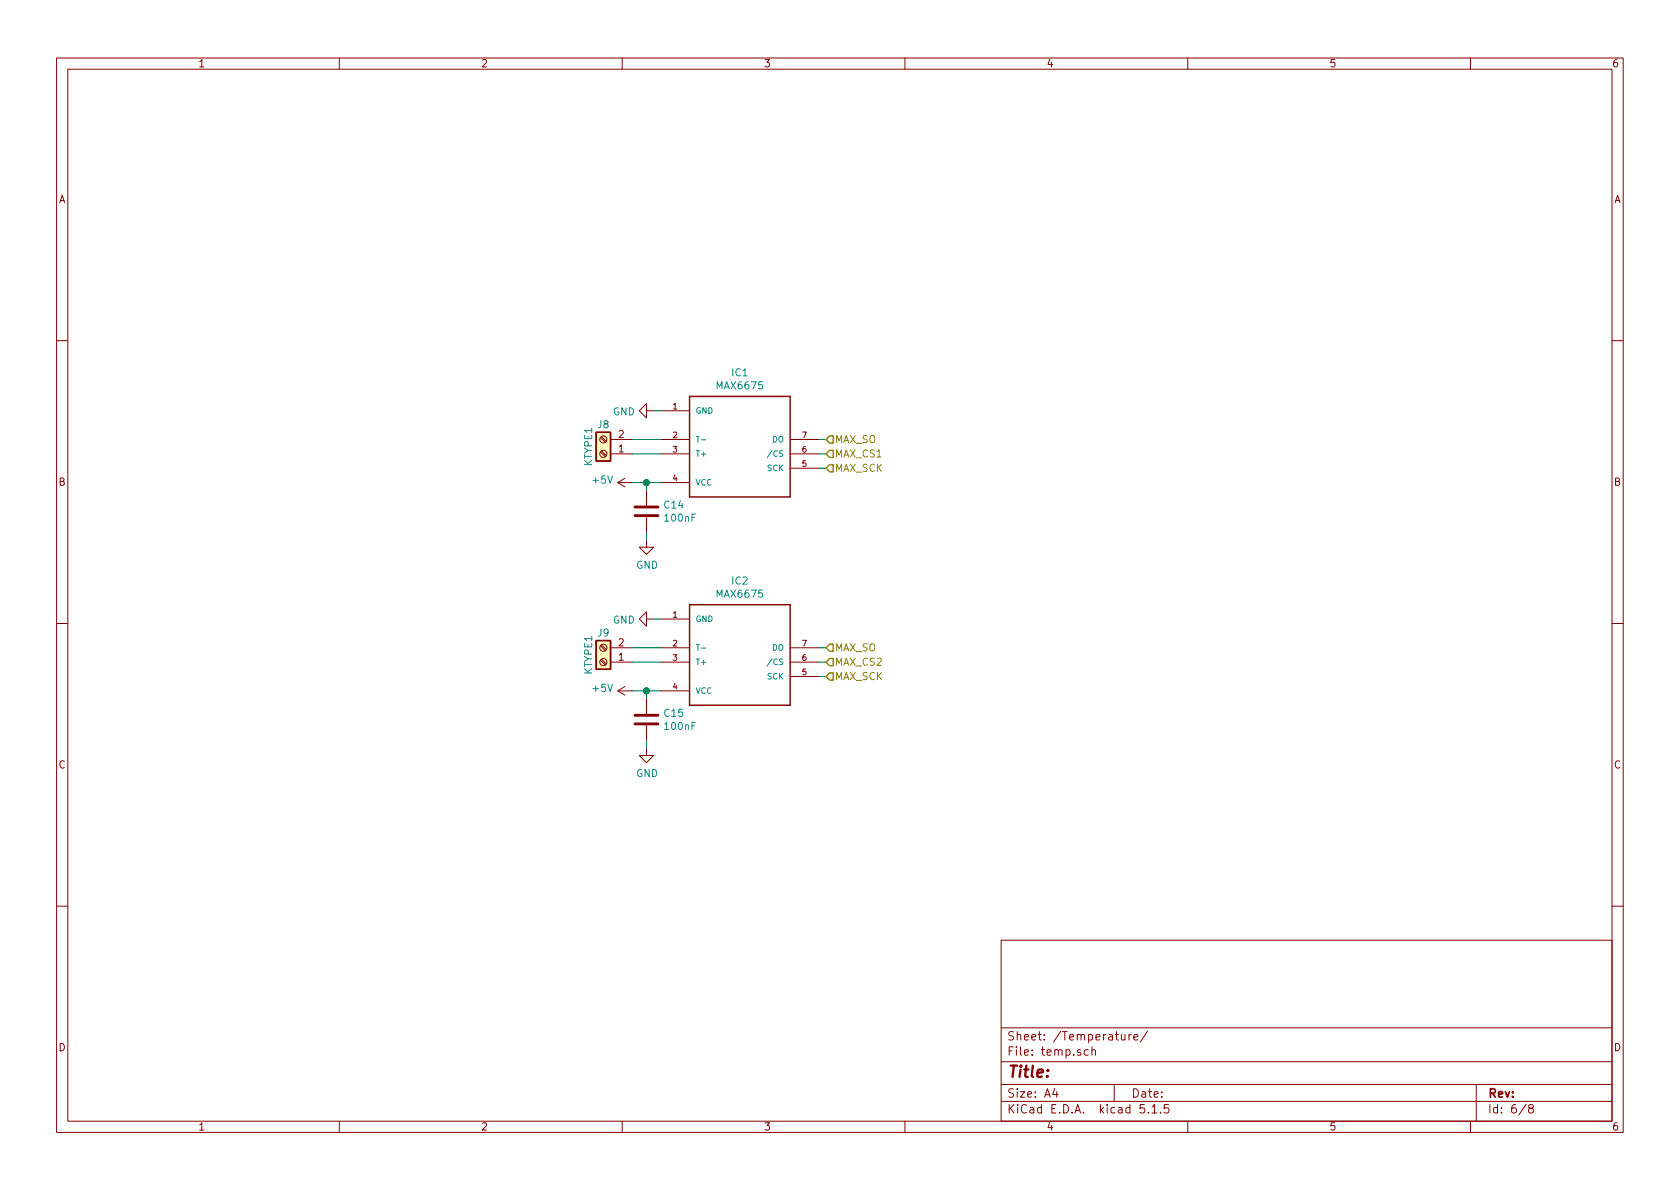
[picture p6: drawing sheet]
<svg xmlns="http://www.w3.org/2000/svg" width="297mm" height="210mm" viewBox="0 0 297 210" stroke-linecap="round" stroke-linejoin="round" font-family="sans-serif">
<g fill="none" stroke="#840000" stroke-width=".18">
<path d="M10 10.3h277v189.9h-277zM12 12.2h273v186.1h-273zM60 10.3v1.9M110 10.3v1.9M160 10.3v1.9M210 10.3v1.9M260 10.3v1.9M10 60.2h2M106.2 77.4l.8 .8M106.2 79.9l.8 .9M106.3 77.2l.9 .8M106.3 79.8l.9 .8"/>
<path d="M107.9 77.7h3.9M114.3 72.6v-1.2l-1.3 1.2 1.3 1.3v-1.3h1.3M116.8 77.7h5.1M116.8 72.6h5.1M139.7 77.7h5.1M285 60.2h2M107.9 80.3h3.9M109.2 85.3h2.6M109.2 85.3l1.3 .8M110.5 84.6l-1.3 .7M114.3 95.5v1.3h1.3l-1.3 1.2-1.3-1.2h1.3M114.3 86.6v2.8"/>
<path d="M114.3 91.4v2.8M116.8 80.3h5.1M116.8 85.3h5.1M139.7 80.3h5.1M139.7 82.8h5.1M10 110.3h2M106.2 114.2l.8 .9M106.2 116.8l.8 .8M106.3 114l.9 .9M106.3 116.6l.9 .8M107.9 117.1h3.9M107.9 114.5h3.9"/>
<path d="M114.3 109.5v-1.3l-1.3 1.3 1.3 1.2v-1.2h1.3M116.8 117.1h5.1M116.8 114.5h5.1M116.8 109.5h5.1M139.7 117.1h5.1M139.7 114.5h5.1M139.7 119.6h5.1M285 110.3h2M109.2 122.2l1.3 .7M109.2 122.2h2.6M110.5 121.4l-1.3 .8M114.3 132.3v1.3h1.3l-1.3 1.3-1.3-1.3h1.3"/>
<path d="M114.3 123.4v2.8M114.3 128.3v2.8M116.8 122.2h5.1M10 160.2h2M177 166.3h108v32h-108zM285 160.2h2M60 198.3v1.9M110 198.3v1.9M160 198.3v1.9M177 194.8h108M177 191.8h108M177 187.8h108"/>
<path d="M177 181.8h108M186.5 192.5l-.4 1h1M186.8 193v1M192.4 185.7l-.4-.1-.3 .3 .1 .6 .2 .1 .4-.1M193.1 185.7a.37 .37 0 0 1 .6 .1v.8M193.1 185.1v1.5M197 191.8v3M198.3 182.9v.9l.4 .1 .2-.1M198.9 182.9v1M199.6 182.9v1M200.1 182.9l-.5 .3M200.5 183.4l.7-.1-.1-.3-.4-.1-.2 .2 .1 .7h.5"/>
<path d="M202.3 195.3h-.7l-.1 .7 .3-.1 .5 .1 .1 .2-.1 .5-.2 .1-.6-.1M202.9 182.3l-1.3 2M203 196.7v.1M203.7 195.8l.4-.5v1.5M203.7 196.8h.8M205.2 196.7v.1M206.6 195.3h-.7l-.1 .7 .2-.1 .6 .1 .1 .2-.1 .5-.2 .1-.6-.1M210 198.3v1.9M260 198.3v1.9M261 191.8v6.5M269.8 195.2l-1.2 2M270.6 196l-.3-.2v-.2l.3-.3h.2l.3 .3-.1 .2-.6 .2a.48 .48 0 0 0-.1 .7l.3 .1 .4-.1a.48 .48 0 0 0-.2-.7"/>
<circle cx="106.7" cy="77.7" r=".63"/>
<circle cx="106.7" cy="80.3" r=".63"/>
<circle cx="106.7" cy="114.5" r=".63"/>
<circle cx="106.7" cy="117.1" r=".63"/>
</g>
<g fill="#ffffc2" stroke="#ffffc2" stroke-width=".18">
<path d="M105.4 113.3h2.5v5.1h-2.5z"/>
<path d="M105.4 76.4h2.5v5.1h-2.5z"/>
</g>
<path d="M105.4 76.4h2.5v5.1h-2.5zM121.9 70.1h17.8v17.8h-17.8zM105.4 113.3h2.5v5.1h-2.5zM121.9 106.9h17.8v17.8h-17.8z" fill="none" stroke="#840000" stroke-width=".25"/>
<path d="M112.3 91.2h4M112.3 89.7h4M112.3 128h4M112.3 126.5h4" fill="none" stroke="#840000" stroke-width=".51"/>
<path d="M124 77.8h.8M136.5 79.6l-.9 1.3M124 114.6h.8M136.5 116.5l-.9 1.3" fill="none" stroke="#008484" stroke-width=".18"/>
<g fill="none" stroke="#008400" stroke-width=".18">
<path d="M111.8 77.7h5M115.6 72.6h1.2M144.8 77.7h1.2M111.8 85.3h5M111.8 80.3h5M114.3 85.3v1.3M114.3 94.2v1.3M144.8 82.8h1.2M144.8 80.3h1.2M111.8 117.1h5M111.8 114.5h5M115.6 109.5h1.2"/>
<path d="M144.8 119.6h1.2M144.8 117.1h1.2M144.8 114.5h1.2M111.8 122.2h5M114.3 122.2v1.2M114.3 131.1v1.2"/>
</g>
<path d="M146 77.7l.7-.6h.6v1.3h-.6zM146 80.3l.7-.7h.6v1.3h-.6zM146 82.8l.7-.6h.6v1.2h-.6zM146 119.6l.7-.6h.6v1.3h-.6zM146.7 116.5h.6v1.2h-.6l-.7-.6zM146.7 113.9h.6v1.3h-.6l-.7-.7z" fill="none" stroke="#848400" stroke-width=".25"/>
<g fill="#008400" stroke="#008400" stroke-width=".25">
<circle cx="114.3" cy="122.2" r=".51"/>
<circle cx="114.3" cy="85.3" r=".51"/>
</g>
<text font-size="2.8" fill="#840000" x="178" y="190.5">Title:</text>
<g font-size="2.1" fill="#840000">
<text x="178" y="184">Sheet: /Temperature/</text>
<text x="178" y="186.7">File: temp.sch</text>
<text x="178" y="196.9">KiCad E.D.A. kicad 5.1.5</text>
<text x="178" y="194.1">Size: A4</text>
<text x="200" y="194.1">Date:</text>
<text x="263" y="194.1">Rev:</text>
<text x="263" y="196.9">Id: 6/8</text>
</g>
<g font-size="1.8" fill="#840000">
<text x="35" y="11.9">1</text>
<text x="85" y="11.9">2</text>
<text x="135" y="11.9">3</text>
<text x="185" y="11.9">4</text>
<text x="235" y="11.9">5</text>
<text x="285" y="11.9">6</text>
<text x="10.4" y="35.9">A</text>
<text x="285.4" y="35.9">A</text>
<text x="109.4" y="77.5">2</text>
<text x="109.4" y="80">1</text>
<text x="10.4" y="85.9">B</text>
<text x="285.4" y="85.9">B</text>
<text x="109.4" y="116.8">1</text>
<text x="109.4" y="114.3">2</text>
<text x="10.4" y="135.9">C</text>
<text x="285.4" y="135.9">C</text>
<text x="10.4" y="185.9">D</text>
<text x="285.4" y="185.9">D</text>
<text x="35" y="199.9">1</text>
<text x="85" y="199.9">2</text>
<text x="135" y="199.9">3</text>
<text x="185" y="199.9">4</text>
<text x="235" y="199.9">5</text>
<text x="285" y="199.9">6</text>
</g>
<g font-size="1.8" fill="#008484">
<text x="126.9" y="68.9">MAX6675</text>
<text x="129.4" y="66.5">IC1</text>
<text x="105.7" y="75.7">J8</text>
<text x="108.4" y="73.5">GND</text>
<text x="104.7" y="82.4" transform="rotate(-90 104.7 82.4)">KTYPE1</text>
<text x="104.9" y="85.5">+5V</text>
<text x="117.5" y="89.9">C14</text>
<text x="117.7" y="92.2">100nF</text>
<text x="112.5" y="100.6">GND</text>
<text x="126.9" y="105.7">MAX6675</text>
<text x="129.4" y="103.4">IC2</text>
<text x="105.7" y="112.6">J9</text>
<text x="108.4" y="110.3">GND</text>
<text x="104.7" y="119.2" transform="rotate(-90 104.7 119.2)">KTYPE1</text>
<text x="104.9" y="122.3">+5V</text>
<text x="117.5" y="126.8">C15</text>
<text x="117.7" y="129.1">100nF</text>
<text x="112.5" y="137.4">GND</text>
</g>
<g font-size="1.8" fill="#848400">
<text x="147.6" y="80.9">MAX_CS1</text>
<text x="147.6" y="83.4">MAX_SCK</text>
<text x="147.6" y="78.4">MAX_SO</text>
<text x="147.6" y="117.7">MAX_CS2</text>
<text x="147.6" y="115.2">MAX_SO</text>
<text x="147.6" y="120.3">MAX_SCK</text>
</g>
<g font-size="1.4" fill="#840000">
<text x="119" y="72.4">1</text>
<text x="119" y="77.5">2</text>
<text x="141.9" y="77.5">7</text>
<text x="119" y="80">3</text>
<text x="141.9" y="82.5">5</text>
<text x="141.9" y="80">6</text>
<text x="119" y="85.1">4</text>
<text x="119" y="109.2">1</text>
<text x="119" y="114.3">2</text>
<text x="119" y="116.8">3</text>
<text x="141.9" y="119.4">5</text>
<text x="141.9" y="116.8">6</text>
<text x="141.9" y="114.3">7</text>
<text x="119" y="121.9">4</text>
</g>
<g font-size="1.4" fill="#008484">
<text x="122.9" y="73.1">GND</text>
<text x="122.9" y="78.2">T-</text>
<text x="122.9" y="80.8">T+</text>
<text x="135.7" y="83.3">SCK</text>
<text x="136.3" y="80.8">/CS</text>
<text x="136.6" y="78.2">DO</text>
<text x="122.9" y="85.8">VCC</text>
<text x="122.9" y="110">GND</text>
<text x="122.9" y="115.1">T-</text>
<text x="122.9" y="117.6">T+</text>
<text x="136.3" y="117.6">/CS</text>
<text x="136.6" y="115.1">DO</text>
<text x="122.9" y="122.7">VCC</text>
<text x="135.7" y="120.1">SCK</text>
</g>
</svg>
